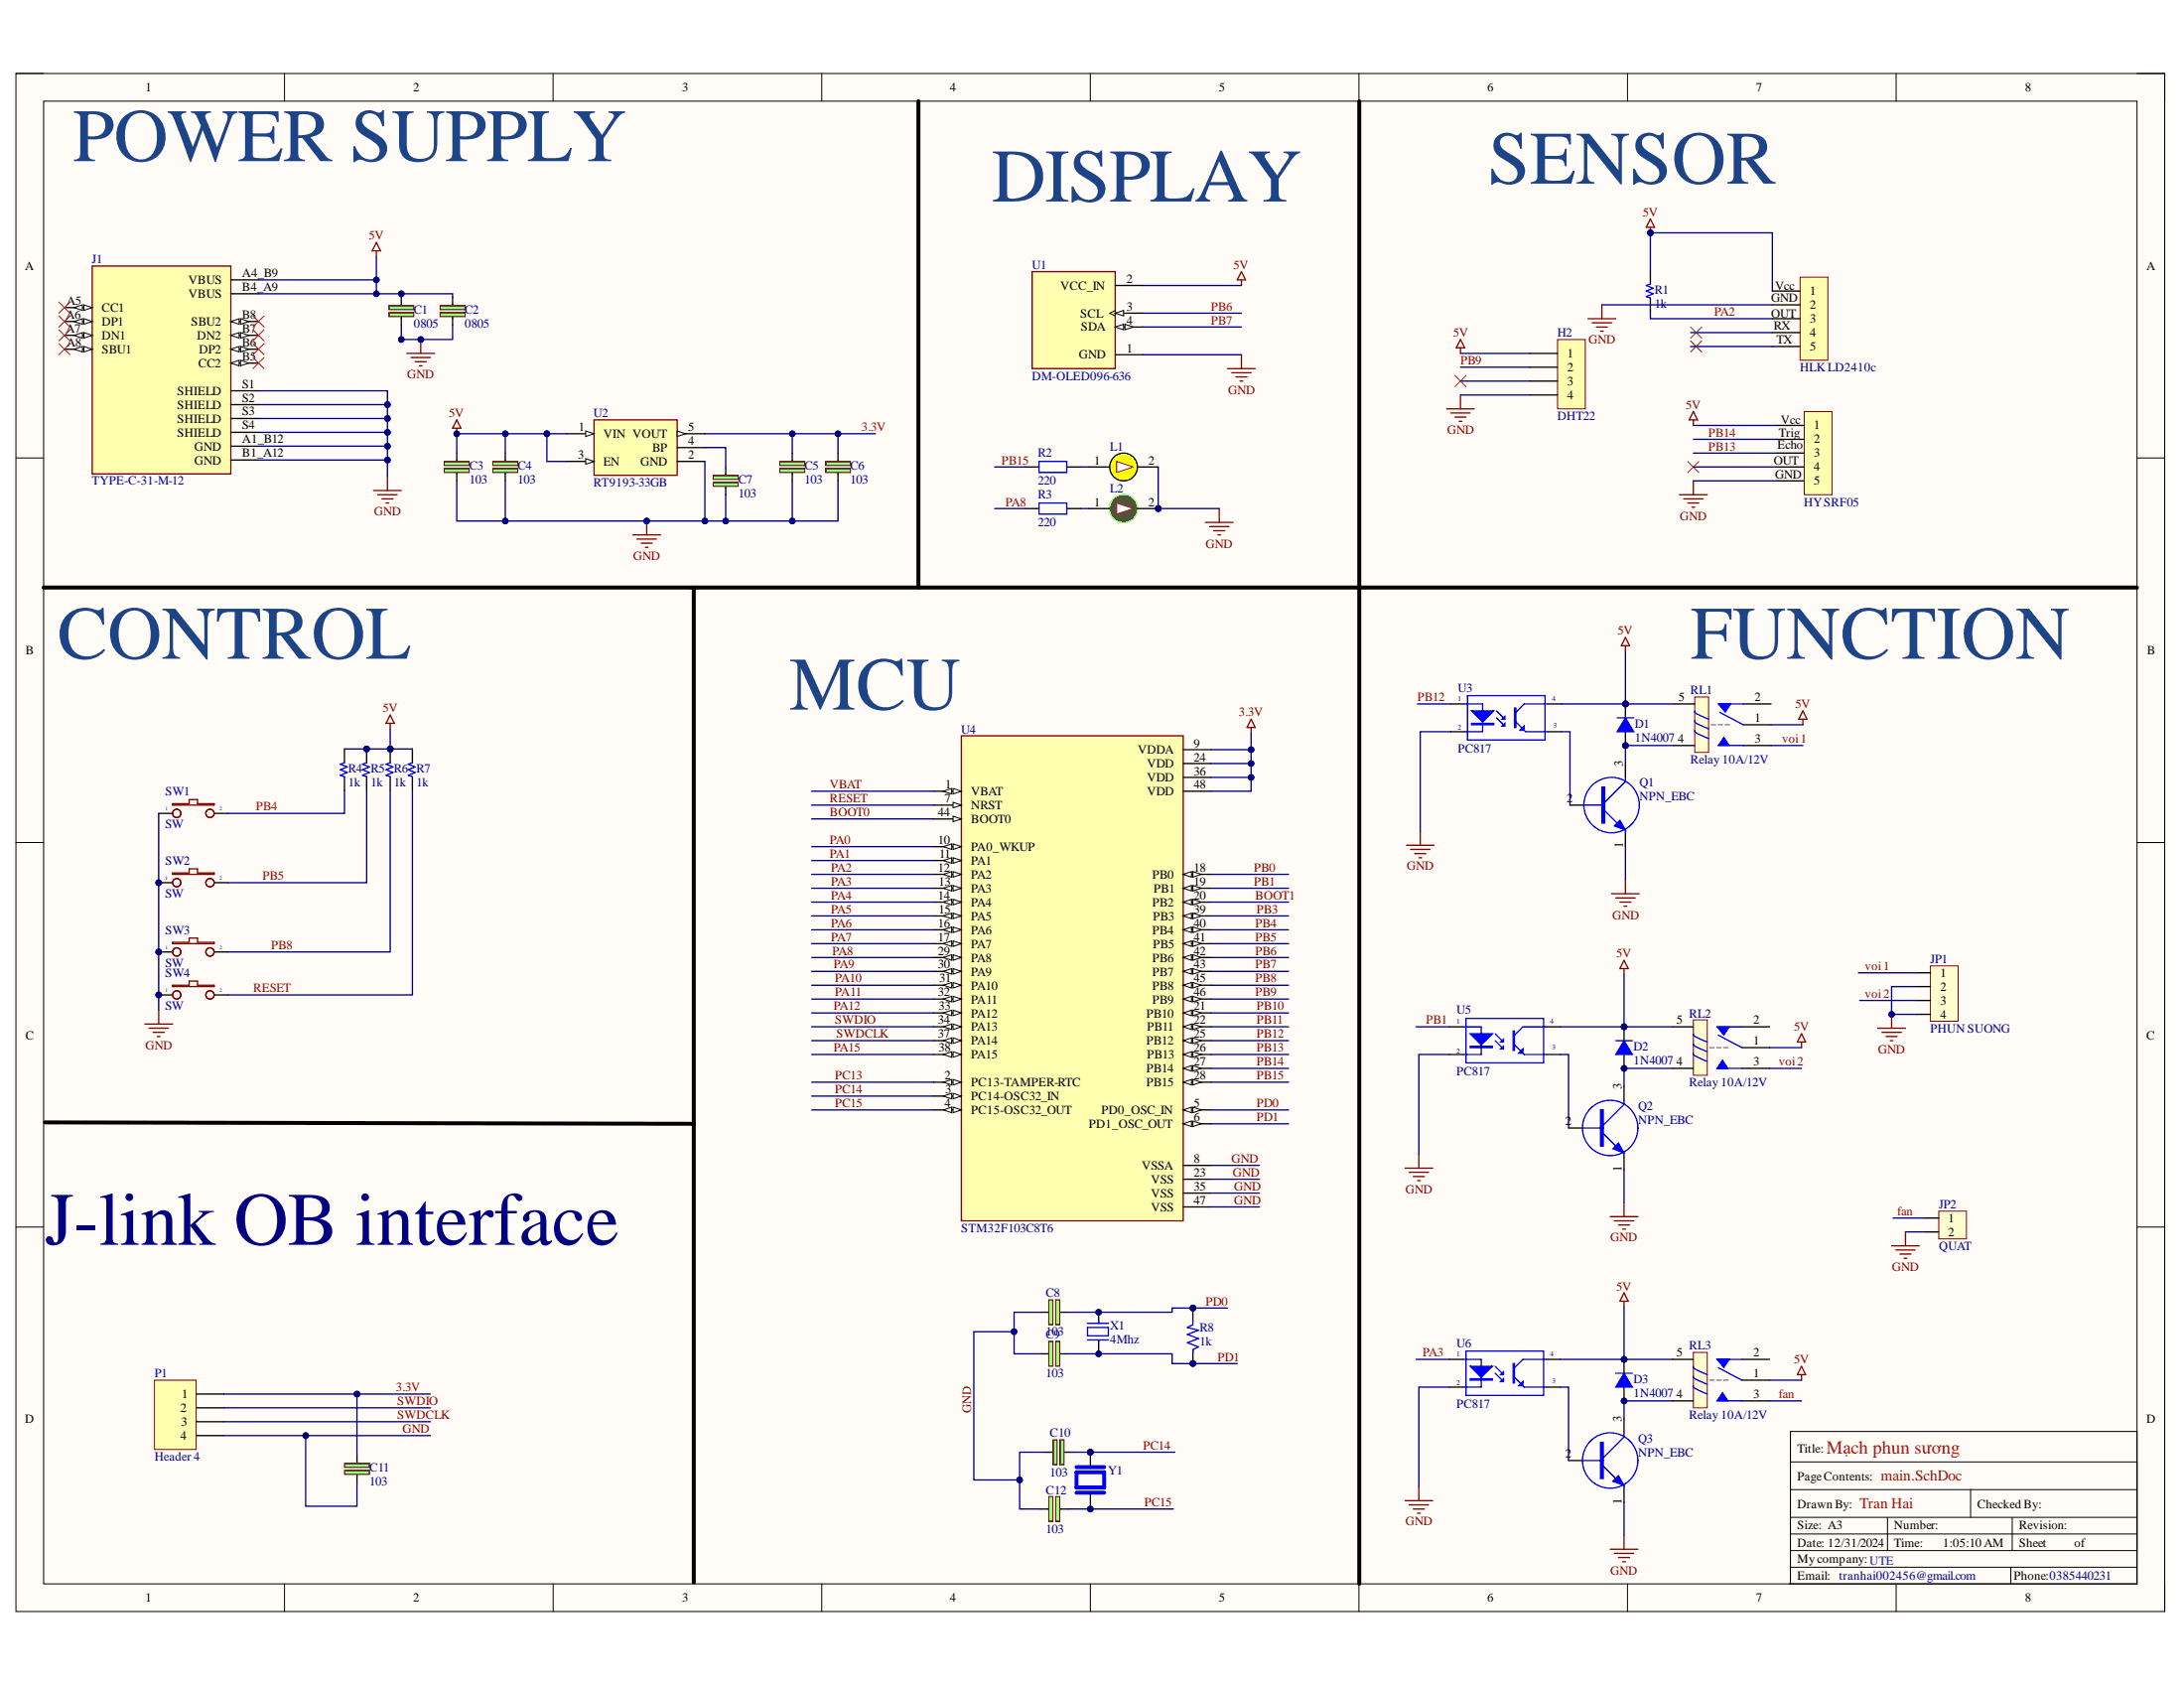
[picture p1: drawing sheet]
# Altium project phun_suong.PrjPcb
1 sheet, 50 parts. Net scope: global (net labels, ports and power ports of the same name join across sheets).
Board files: PCB1.PcbDoc, PCB2.PcbDoc, PCB3.PcbDoc, PCB4.PcbDoc

## Sheet main.SchDoc: Title
size A3; Date: *******; ApprovedBy: *******; CheckedBy: None; Author: *******; CompanyName: *******; DrawnBy: Name; Engineer: *******; Organization: *******; Address1: *******; Address2: *******; Address3: *******; Address4: *******; DocumentNumber: Doc Num; Revision: *******; SheetNumber: 1; SheetTotal: 1

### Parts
C1  0805  [C-0805]
C2  0805  [C-0805]
C3  103  [C-0805]
C4  103  [C-0805]
C5  103  [C-0805]
C6  103  [C-0805]
C7  103  [C-0805]
C8  103  [C-0805]
C9  103  [C-0805]
C10  103  [C-0805]
C11  103  [C-0805]
C12  103  [C-0805]
D1  1N4007  [D1A]
D2  1N4007  [D1A]
D3  1N4007  [D1A]
H1  HLK LD2410c  [Header 5P DC 2.54]
H2  DHT22  [XH2.54M-4]
H3  HY SRF05  [XH2.54M-5]
J1  TYPE-C-31-M-12  [HRO_TYPE-C-31-M-12]
JP1  PHUN SUONG  [CON4]
JP2  QUAT  [CON2]
L1  LED 0805  [LED-0805-Yellow]  (value not drawn)
L2  LED 0805  [LED-0805-Green]  (value not drawn)
P1  Header 4  [HDR1X4]
Q1  NPN_EBC  [QTO-92]
Q2  NPN_EBC  [QTO-92]
Q3  NPN_EBC  [QTO-92]
R1  1k  [TRO SMD 0603]
R2  220  [tro smd 0603]
R3  220  [tro smd 0603]
R4  1k  [TRO SMD 0603]
R5  1k  [TRO SMD 0603]
R6  1k  [TRO SMD 0603]
R7  1k  [TRO SMD 0603]
R8  1k  [SM-1206]
RL1  Relay 10A/12V  [RL_SPDT_10A]
RL2  Relay 10A/12V  [RL_SPDT_10A]
RL3  Relay 10A/12V  [RL_SPDT_10A]
SW1  SW  [SW2]
SW2  SW  [SW2]
SW3  SW  [SW2]
SW4  SW  [SW2]
U1  DM-OLED096-636  [MODULE_DM-OLED096-636]
U2  RT9193-33GB  [SOT94P279X129-5N]
U3  PC817  [DIP4/W0.3]
U4  STM32F103C8T6  [QFP50P900X900X160-48N]
U5  PC817  [DIP4/W0.3]
U6  PC817  [DIP4/W0.3]
X1  4Mhz  [XT2]
Y1  ABS07-32.768KHZ-T  [XTAL_ABS07-32.768KHZ-T]  (value not drawn)

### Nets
3.3V: C5.2 C6.2 C11.2 P1.1 U2.5(VOUT) U4.9(VDDA) U4.24(VDD) U4.36(VDD) U4.48(VDD)
5V: C1.2 C2.2 C3.2 C4.2 D1.2(K) D2.2(K) D3.2(K) H1.1 H2.1 H3.1 J1.A4_B9(VBUS) J1.B4_A9(VBUS) R1.2 R4.2 R5.2 R6.2 R7.2 RL1.1 RL1.5 RL2.1 RL2.5 RL3.1 RL3.5 U1.2(VCC_IN) U2.1(VIN) U2.3(EN) U3.4(C) U5.4(C) U6.4(C)
GND: C1.1 C2.1 C3.1 C4.1 C5.1 C6.1 C7.1 C8.1 C9.1 C10.1 C11.1 C12.1 H1.2 H2.4 H3.5 J1.A1_B12(GND) J1.B1_A12(GND) J1.S1(SHIELD) J1.S2(SHIELD) J1.S3(SHIELD) J1.S4(SHIELD) JP1.2 JP1.4 JP2.2 L1.2(K) L2.2(K) P1.4 Q1.1(E) Q2.1(E) Q3.1(E) SW1.1 SW2.1 SW3.1 SW4.1 U1.1(GND) U2.2(GND) U3.2(K) U4.8(VSSA) U4.23(VSS) U4.35(VSS) U4.47(VSS) U5.2(K) U6.2(K)
BOOT0: U4.44(BOOT0)
BOOT1: U4.20(PB2)
fan: JP2.1 RL3.3
PA0: U4.10(PA0_WKUP)
PA1: U4.11(PA1)
PA2: H1.3 R1.1 U4.12(PA2)
PA3: U4.13(PA3) U6.1(A)
PA4: U4.14(PA4)
PA5: U4.15(PA5)
PA6: U4.16(PA6)
PA7: U4.17(PA7)
PA8: R3.1 U4.29(PA8)
PA9: U4.30(PA9)
PA10: U4.31(PA10)
PA11: U4.32(PA11)
PA12: U4.33(PA12)
PA15: U4.38(PA15)
PB0: U4.18(PB0)
PB1: U4.19(PB1) U5.1(A)
PB3: U4.39(PB3)
PB4: R4.1 SW1.2 U4.40(PB4)
PB5: R5.1 SW2.2 U4.41(PB5)
PB6: U1.3(SCL) U4.42(PB6)
PB7: U1.4(SDA) U4.43(PB7)
PB8: R6.1 SW3.2 U4.45(PB8)
PB9: H2.2 U4.46(PB9)
PB10: U4.21(PB10)
PB11: U4.22(PB11)
PB12: U3.1(A) U4.25(PB12)
PB13: H3.3 U4.26(PB13)
PB14: H3.2 U4.27(PB14)
PB15: R2.1 U4.28(PB15)
PC13: U4.2(PC13-TAMPER-RTC)
PC14: C10.2 U4.3(PC14-OSC32_IN) Y1.2
PC15: C12.2 U4.4(PC15-OSC32_OUT) Y1.1
PD0: C8.2 R8.2 U4.5(PD0_OSC_IN) X1.1
PD1: C9.2 R8.1 U4.6(PD1_OSC_OUT) X1.2
RESET: R7.1 SW4.2 U4.7(NRST)
SWDCLK: P1.3 U4.37(PA14)
SWDIO: P1.2 U4.34(PA13)
VBAT: U4.1(VBAT)
voi 1: JP1.1 RL1.3
voi 2: JP1.3 RL2.3
NetC7_2: C7.2 U2.4(BP)
NetD1_1: D1.1(A) Q1.3(C) RL1.4
NetD2_1: D2.1(A) Q2.3(C) RL2.4
NetD3_1: D3.1(A) Q3.3(C) RL3.4
NetL1_1: L1.1(A) R2.2
NetL2_1: L2.1(A) R3.2
NetQ1_2: Q1.2(B) U3.3(E)
NetQ2_2: Q2.2(B) U5.3(E)
NetQ3_2: Q3.2(B) U6.3(E)

Not connected (* = marked no-connect by the designer): H1 4* 5*; H2 3*; H3 4*; J1 A5(CC1)* A6(DP1)* A7(DN1)* A8(SBU1)* B5(CC2)* B6(DP2)* B7(DN2)* B8(SBU2)*; RL1 2; RL2 2; RL3 2

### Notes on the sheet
- POWER SUPPLY
- DISPLAY
- SENSOR
- (near H1) GND
- (near H1) OUT
- (near H1) Vcc
- (near H1) RX
- (near H1) TX
- (near H3) OUT
- (near H3) Echo
- (near H3) Trig
- (near H3) Vcc
- (near H3) GND
- CONTROL
- (near RL1) FUNCTION
- MCU
- J-link OB interface
- Mạch phun sương
